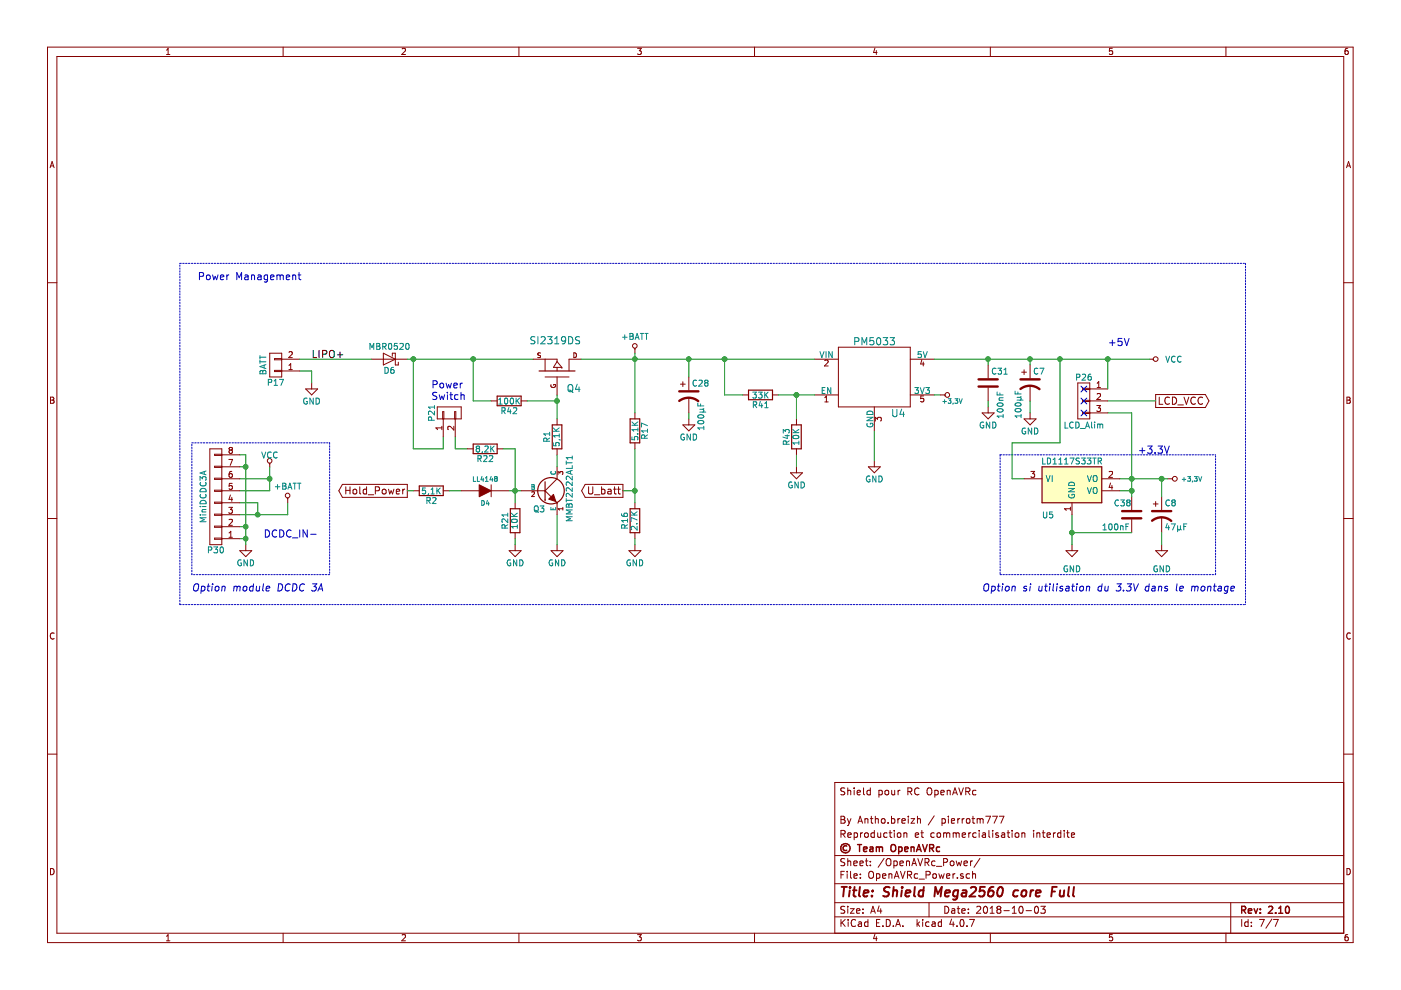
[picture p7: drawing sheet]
EESchema Schematic File Version 2
LIBS:Mega_2560 core mini_full_2.1-rescue
LIBS:power
LIBS:device
LIBS:transistors
LIBS:conn
LIBS:linear
LIBS:regul
LIBS:74xx
LIBS:cmos4000
LIBS:adc-dac
LIBS:memory
LIBS:xilinx
LIBS:microcontrollers
LIBS:dsp
LIBS:microchip
LIBS:analog_switches
LIBS:motorola
LIBS:texas
LIBS:intel
LIBS:audio
LIBS:interface
LIBS:digital-audio
LIBS:philips
LIBS:display
LIBS:cypress
LIBS:siliconi
LIBS:opto
LIBS:atmel
LIBS:contrib
LIBS:valves
LIBS:OPEN_EVO
LIBS:Mega_2560 core mini_full_2.1
LIBS:Mega_2560 core mini_full_2.1-cache
EELAYER 25 0
EELAYER END
$Descr A4 11693 8268
encoding utf-8
Sheet 7 7
Title "Shield Mega2560 core Full"
Date "2018-10-03"
Rev "2.10"
Comp "© Team OpenAVRc"
Comment1 "Reproduction et commercialisation interdite"
Comment2 "By Antho.breizh / pierrotm777"
Comment3 ""
Comment4 "Shield pour RC OpenAVRc"
$EndDescr
$Comp
L C-RESCUE-Mega_2560_core_mini_full_2.0 C31
U 1 1
P 8250 3200
F 0 "C31" H 8275 3300 50  0000 L CNN
F 1 "100nF" V 8350 2900 50  0000 L CNN
F 2 "Capacitors_SMD:C_1206" H 8288 3050 50  0001 C CNN
F 3 "" H 8250 3200 50  0000 C CNN
	1    8250 3200
	1    0    0    -1  
$EndComp
$Comp
L R-RESCUE-Mega_2560_core_mini_full_2.0 R16
U 1 1
P 5300 4350
F 0 "R16" V 5380 4350 50  0000 C CNN
F 1 "2.7K" V 5300 4350 50  0000 C CNN
F 2 "Resistors_SMD:R_1206" V 5230 4350 50  0001 C CNN
F 3 "" H 5300 4350 50  0000 C CNN
	1    5300 4350
	-1   0    0    -1  
$EndComp
$Comp
L GND-RESCUE-Mega_2560_core_mini_full_2.0 #PWR0108
U 1 1
P 8950 4550
F 0 "#PWR0108" H 8950 4300 50  0001 C CNN
F 1 "GND" H 8950 4350 50  0000 C CNN
F 2 "" H 8950 4550 50  0000 C CNN
F 3 "" H 8950 4550 50  0000 C CNN
	1    8950 4550
	1    0    0    -1  
$EndComp
$Comp
L CONN_01X03 P26
U 1 1
P 9050 3350
F 0 "P26" H 9050 3550 50  0000 C CNN
F 1 "LCD_Alim" H 9050 3150 50  0000 C CNN
F 2 "Pin_Headers:Pin_Header_Straight_1x03_Pitch2.54mm" H 9050 3350 50  0001 C CNN
F 3 "" H 9050 3350 50  0000 C CNN
	1    9050 3350
	-1   0    0    -1  
$EndComp
Text Notes 9500 3800 0    60   ~ 0
+3.3V\n
Text Notes 9250 2900 0    60   ~ 0
+5V
$Comp
L VCC #PWR0109
U 1 1
P 9600 3000
F 0 "#PWR0109" H 9600 2850 50  0001 C CNN
F 1 "VCC" V 9600 3200 50  0000 C CNN
F 2 "" H 9600 3000 50  0000 C CNN
F 3 "" H 9600 3000 50  0000 C CNN
	1    9600 3000
	0    1    1    0   
$EndComp
$Comp
L C-RESCUE-Mega_2560_core_mini_full_2.0 C38
U 1 1
P 9450 4300
F 0 "C38" H 9300 4400 50  0000 L CNN
F 1 "100nF" H 9200 4200 50  0000 L CNN
F 2 "Capacitors_SMD:C_1206" H 9488 4150 50  0001 C CNN
F 3 "" H 9450 4300 50  0000 C CNN
	1    9450 4300
	1    0    0    -1  
$EndComp
Text Notes 1650 2350 0    60   ~ 0
Power Management
$Comp
L GND-RESCUE-Mega_2560_core_mini_full_2.0 #PWR0110
U 1 1
P 7300 3850
F 0 "#PWR0110" H 7300 3600 50  0001 C CNN
F 1 "GND" H 7300 3700 50  0000 C CNN
F 2 "" H 7300 3850 50  0000 C CNN
F 3 "" H 7300 3850 50  0000 C CNN
	1    7300 3850
	-1   0    0    -1  
$EndComp
$Comp
L GND-RESCUE-Mega_2560_core_mini_full_2.0 #PWR0111
U 1 1
P 5300 4550
F 0 "#PWR0111" H 5300 4300 50  0001 C CNN
F 1 "GND" H 5300 4400 50  0000 C CNN
F 2 "" H 5300 4550 50  0000 C CNN
F 3 "" H 5300 4550 50  0000 C CNN
	1    5300 4550
	1    0    0    -1  
$EndComp
$Comp
L CONN_01X02 P21
U 1 1
P 3750 3450
F 0 "P21" H 3750 3600 50  0000 C CNN
F 1 "Sw_power" V 3900 3500 50  0001 C CNN
F 2 "Pin_Headers:Pin_Header_Straight_1x02_Pitch2.54mm" H 3750 3450 50  0001 C CNN
F 3 "" H 3750 3450 50  0000 C CNN
	1    3750 3450
	0    -1   -1   0   
$EndComp
NoConn ~ 9050 3350
NoConn ~ 9050 3250
NoConn ~ 9050 3450
$Comp
L LD1117S33TR U5
U 1 1
P 8950 4050
F 0 "U5" H 8750 3800 50  0000 C CNN
F 1 "LD1117S33TR" H 8950 4250 50  0000 C CNN
F 2 "TO_SOT_Packages_SMD:SOT-223" H 8950 4150 50  0001 C CNN
F 3 "" H 8950 4050 50  0000 C CNN
	1    8950 4050
	1    0    0    -1  
$EndComp
Text Notes 8200 4950 0    60   Italic 0
Option si utilisation du 3.3V dans le montage
$Comp
L R-RESCUE-Mega_2560_core_mini_full_2.0 R17
U 1 1
P 5300 3600
F 0 "R17" V 5380 3600 50  0000 C CNN
F 1 "5.1K" V 5300 3600 50  0000 C CNN
F 2 "Resistors_SMD:R_1206" V 5230 3600 50  0001 C CNN
F 3 "" H 5300 3600 50  0000 C CNN
	1    5300 3600
	1    0    0    1   
$EndComp
$Comp
L GND-RESCUE-Mega_2560_core_mini_full_2.0 #PWR0112
U 1 1
P 8250 3400
F 0 "#PWR0112" H 8250 3150 50  0001 C CNN
F 1 "GND" H 8250 3250 50  0000 C CNN
F 2 "" H 8250 3400 50  0000 C CNN
F 3 "" H 8250 3400 50  0000 C CNN
	1    8250 3400
	-1   0    0    -1  
$EndComp
$Comp
L CP1-RESCUE-Mega_2560_core_mini_full_2.0 C28
U 1 1
P 5750 3300
F 0 "C28" H 5775 3400 50  0000 L CNN
F 1 "100µF" V 5850 3000 50  0000 L CNN
F 2 "Capacitors_SMD:CP_Elec_6.3x5.3" H 5750 3300 50  0001 C CNN
F 3 "" H 5750 3300 50  0000 C CNN
	1    5750 3300
	1    0    0    -1  
$EndComp
$Comp
L GND-RESCUE-Mega_2560_core_mini_full_2.0 #PWR0113
U 1 1
P 5750 3500
F 0 "#PWR0113" H 5750 3250 50  0001 C CNN
F 1 "GND" H 5750 3350 50  0000 C CNN
F 2 "" H 5750 3500 50  0000 C CNN
F 3 "" H 5750 3500 50  0000 C CNN
	1    5750 3500
	-1   0    0    -1  
$EndComp
$Comp
L MBR0520 D6
U 1 1
P 3250 3000
F 0 "D6" H 3250 3100 50  0000 C CNN
F 1 "MBR0520" H 3250 2900 50  0000 C CNN
F 2 "Diodes_SMD:D_SOD-123" H 3250 2825 50  0001 C CNN
F 3 "" H 3250 3000 50  0001 C CNN
	1    3250 3000
	-1   0    0    1   
$EndComp
$Comp
L CP1-RESCUE-Mega_2560_core_mini_full_2.0 C7
U 1 1
P 8600 3200
F 0 "C7" H 8625 3300 50  0000 L CNN
F 1 "100µF" V 8500 2900 50  0000 L CNN
F 2 "Capacitors_SMD:CP_Elec_6.3x5.3" H 8600 3200 50  0001 C CNN
F 3 "" H 8600 3200 50  0000 C CNN
	1    8600 3200
	1    0    0    -1  
$EndComp
$Comp
L GND-RESCUE-Mega_2560_core_mini_full_2.0 #PWR0114
U 1 1
P 8600 3450
F 0 "#PWR0114" H 8600 3200 50  0001 C CNN
F 1 "GND" H 8600 3300 50  0000 C CNN
F 2 "" H 8600 3450 50  0000 C CNN
F 3 "" H 8600 3450 50  0000 C CNN
	1    8600 3450
	-1   0    0    -1  
$EndComp
$Comp
L CP1-RESCUE-Mega_2560_core_mini_full_2.0 C8
U 1 1
P 9700 4300
F 0 "C8" H 9725 4400 50  0000 L CNN
F 1 "47µF" H 9725 4200 50  0000 L CNN
F 2 "Capacitors_SMD:CP_Elec_6.3x5.3" H 9700 4300 50  0001 C CNN
F 3 "" H 9700 4300 50  0000 C CNN
	1    9700 4300
	1    0    0    -1  
$EndComp
$Comp
L GND-RESCUE-Mega_2560_core_mini_full_2.0 #PWR0115
U 1 1
P 9700 4550
F 0 "#PWR0115" H 9700 4300 50  0001 C CNN
F 1 "GND" H 9700 4350 50  0000 C CNN
F 2 "" H 9700 4550 50  0000 C CNN
F 3 "" H 9700 4550 50  0000 C CNN
	1    9700 4550
	1    0    0    -1  
$EndComp
Text Notes 3600 3350 0    60   ~ 0
Power\nSwitch
$Comp
L CONN_01X08 P30
U 1 1
P 1800 4150
F 0 "P30" H 1800 4600 50  0000 C CNN
F 1 "MiniDCDC3A" V 1900 4150 50  0000 C CNN
F 2 "v2.1:MiniDCDC3A" H 1800 4150 50  0001 C CNN
F 3 "" H 1800 4150 50  0000 C CNN
	1    1800 4150
	-1   0    0    1   
$EndComp
$Comp
L GND-RESCUE-Mega_2560_core_mini_full_2.0 #PWR0116
U 1 1
P 2050 4550
F 0 "#PWR0116" H 2050 4300 50  0001 C CNN
F 1 "GND" H 2050 4400 50  0000 C CNN
F 2 "" H 2050 4550 50  0000 C CNN
F 3 "" H 2050 4550 50  0000 C CNN
	1    2050 4550
	1    0    0    -1  
$EndComp
$Comp
L VCC #PWR0117
U 1 1
P 2250 3900
F 0 "#PWR0117" H 2250 3750 50  0001 C CNN
F 1 "VCC" H 2250 4000 50  0000 C CNN
F 2 "" H 2250 3900 50  0000 C CNN
F 3 "" H 2250 3900 50  0000 C CNN
	1    2250 3900
	1    0    0    -1  
$EndComp
Text Label 2600 3000 0    60   ~ 0
LIPO+
Text Notes 2200 4500 0    60   ~ 0
DCDC_IN-
$Comp
L CONN_01X02 P17
U 1 1
P 2300 3050
F 0 "P17" H 2300 3200 50  0000 C CNN
F 1 "BATT" V 2400 3050 50  0000 C CNN
F 2 "Pin_Headers:Pin_Header_Straight_1x02_Pitch2.54mm" H 2300 3050 50  0001 C CNN
F 3 "" H 2300 3050 50  0000 C CNN
	1    2300 3050
	-1   0    0    1   
$EndComp
$Comp
L GND-RESCUE-Mega_2560_core_mini_full_2.0 #PWR0118
U 1 1
P 2600 3200
F 0 "#PWR0118" H 2600 2950 50  0001 C CNN
F 1 "GND" H 2600 3050 50  0000 C CNN
F 2 "" H 2600 3200 50  0000 C CNN
F 3 "" H 2600 3200 50  0000 C CNN
	1    2600 3200
	1    0    0    -1  
$EndComp
Text Notes 1600 4950 0    60   Italic 0
Option module DCDC 3A
$Comp
L +BATT #PWR0119
U 1 1
P 5300 2950
F 0 "#PWR0119" H 5300 2800 50  0001 C CNN
F 1 "+BATT" H 5300 3090 50  0000 C CNN
F 2 "" H 5300 2950 50  0000 C CNN
F 3 "" H 5300 2950 50  0000 C CNN
	1    5300 2950
	1    0    0    -1  
$EndComp
Text GLabel 5200 4100 0    60   Output ~ 0
U_batt
Text GLabel 9650 3350 2    60   Output ~ 0
LCD_VCC
$Comp
L +3,3V #PWR0120
U 1 1
P 9750 4000
F 0 "#PWR0120" H 9750 3960 30  0001 C CNN
F 1 "+3,3V" V 9750 4200 39  0000 C CNN
F 2 "" H 9750 4000 60  0001 C CNN
F 3 "" H 9750 4000 60  0001 C CNN
	1    9750 4000
	0    1    1    0   
$EndComp
$Comp
L PM5033 U4
U 1 1
P 7300 3150
F 0 "U4" H 7500 2850 60  0000 C CNN
F 1 "PM5033" H 7300 3450 60  0000 C CNN
F 2 "v2.1:Pm5033_sil5" H 7300 3150 60  0001 C CNN
F 3 "" H 7300 3150 60  0000 C CNN
	1    7300 3150
	1    0    0    -1  
$EndComp
$Comp
L +3,3V #PWR0121
U 1 1
P 7850 3300
F 0 "#PWR0121" H 7850 3260 30  0001 C CNN
F 1 "+3,3V" V 7900 3400 39  0000 C CNN
F 2 "" H 7850 3300 60  0001 C CNN
F 3 "" H 7850 3300 60  0001 C CNN
	1    7850 3300
	0    1    1    0   
$EndComp
$Comp
L R-RESCUE-Mega_2560_core_mini_full_2.0 R43
U 1 1
P 6650 3650
F 0 "R43" V 6730 3650 50  0000 C CNN
F 1 "10K" V 6650 3650 50  0000 C CNN
F 2 "Resistors_SMD:R_1206" V 6580 3650 50  0001 C CNN
F 3 "" H 6650 3650 50  0000 C CNN
	1    6650 3650
	-1   0    0    -1  
$EndComp
$Comp
L R-RESCUE-Mega_2560_core_mini_full_2.0 R41
U 1 1
P 6350 3300
F 0 "R41" V 6430 3300 50  0000 C CNN
F 1 "33K" V 6350 3300 50  0000 C CNN
F 2 "Resistors_SMD:R_1206" V 6280 3300 50  0001 C CNN
F 3 "" H 6350 3300 50  0000 C CNN
	1    6350 3300
	0    -1   1    0   
$EndComp
$Comp
L GND-RESCUE-Mega_2560_core_mini_full_2.0 #PWR0122
U 1 1
P 6650 3900
F 0 "#PWR0122" H 6650 3650 50  0001 C CNN
F 1 "GND" H 6650 3750 50  0000 C CNN
F 2 "" H 6650 3900 50  0000 C CNN
F 3 "" H 6650 3900 50  0000 C CNN
	1    6650 3900
	1    0    0    -1  
$EndComp
$Comp
L +BATT #PWR0123
U 1 1
P 2400 4200
F 0 "#PWR0123" H 2400 4050 50  0001 C CNN
F 1 "+BATT" H 2400 4340 50  0000 C CNN
F 2 "" H 2400 4200 50  0000 C CNN
F 3 "" H 2400 4200 50  0000 C CNN
	1    2400 4200
	1    0    0    -1  
$EndComp
$Comp
L MOS_P Q4
U 1 1
P 4650 3100
F 0 "Q4" V 4500 3300 60  0000 R CNN
F 1 "SI2319DS" V 4900 3300 60  0000 R CNN
F 2 "v2.1:SOT-23_MOS_P" H 4650 3100 60  0001 C CNN
F 3 "" H 4650 3100 60  0000 C CNN
	1    4650 3100
	0    1    -1   0   
$EndComp
$Comp
L NPN Q3
U 1 1
P 4550 4100
F 0 "Q3" H 4550 3950 50  0000 R CNN
F 1 "MMBT2222ALT1" V 4750 4400 50  0000 R CNN
F 2 "v2.1:SOT-23_MMBT2222" H 4550 4100 60  0001 C CNN
F 3 "" H 4550 4100 60  0000 C CNN
	1    4550 4100
	1    0    0    -1  
$EndComp
$Comp
L R-RESCUE-Mega_2560_core_mini_full_2.0 R42
U 1 1
P 4250 3350
F 0 "R42" V 4330 3350 50  0000 C CNN
F 1 "100K" V 4250 3350 50  0000 C CNN
F 2 "Resistors_SMD:R_1206" V 4180 3350 50  0001 C CNN
F 3 "" H 4250 3350 50  0000 C CNN
	1    4250 3350
	0    -1   1    0   
$EndComp
$Comp
L R-RESCUE-Mega_2560_core_mini_full_2.0 R1
U 1 1
P 4650 3650
F 0 "R1" V 4730 3650 50  0000 C CNN
F 1 "5,1K" V 4650 3650 50  0000 C CNN
F 2 "Resistors_SMD:R_1206" V 4580 3650 50  0001 C CNN
F 3 "" H 4650 3650 50  0000 C CNN
	1    4650 3650
	-1   0    0    -1  
$EndComp
$Comp
L GND-RESCUE-Mega_2560_core_mini_full_2.0 #PWR0124
U 1 1
P 4650 4550
F 0 "#PWR0124" H 4650 4300 50  0001 C CNN
F 1 "GND" H 4650 4400 50  0000 C CNN
F 2 "" H 4650 4550 50  0000 C CNN
F 3 "" H 4650 4550 50  0000 C CNN
	1    4650 4550
	1    0    0    -1  
$EndComp
Text GLabel 3400 4100 0    60   Output ~ 0
Hold_Power
$Comp
L R-RESCUE-Mega_2560_core_mini_full_2.0 R2
U 1 1
P 3600 4100
F 0 "R2" V 3680 4100 50  0000 C CNN
F 1 "5,1K" V 3600 4100 50  0000 C CNN
F 2 "Resistors_SMD:R_1206" V 3530 4100 50  0001 C CNN
F 3 "" H 3600 4100 50  0000 C CNN
	1    3600 4100
	0    -1   1    0   
$EndComp
Connection ~ 8950 4450
Wire Wire Line
	8950 4450 9450 4450
Wire Notes Line
	8350 3800 10150 3800
Wire Wire Line
	7800 3000 9600 3000
Wire Notes Line
	8350 4800 10150 4800
Wire Notes Line
	8350 3800 8350 4800
Connection ~ 9250 3000
Wire Wire Line
	9250 3250 9250 3000
Wire Wire Line
	9250 3350 9650 3350
Wire Wire Line
	8950 4300 8950 4550
Wire Wire Line
	7300 3600 7300 3850
Wire Wire Line
	5750 3500 5750 3450
Wire Wire Line
	8250 3350 8250 3400
Wire Wire Line
	8250 3050 8250 3000
Connection ~ 8250 3000
Wire Wire Line
	8600 3450 8600 3350
Wire Wire Line
	9700 4550 9700 4450
Wire Wire Line
	2000 4200 2150 4200
Wire Wire Line
	2050 4400 2000 4400
Wire Wire Line
	2050 3800 2050 4550
Wire Wire Line
	2000 3900 2050 3900
Connection ~ 2050 3900
Wire Wire Line
	2050 4500 2000 4500
Connection ~ 2050 4400
Connection ~ 2050 4500
Wire Wire Line
	2250 4100 2000 4100
Wire Wire Line
	2250 3900 2250 4100
Wire Wire Line
	2250 4000 2000 4000
Connection ~ 2250 4000
Wire Wire Line
	2500 3100 2600 3100
Wire Wire Line
	2600 3100 2600 3200
Wire Wire Line
	2150 4200 2150 4300
Connection ~ 2150 4300
Wire Wire Line
	2000 3800 2050 3800
Wire Notes Line
	1600 3700 2750 3700
Wire Notes Line
	2750 3700 2750 4800
Wire Notes Line
	2750 4800 1600 4800
Wire Notes Line
	1600 4800 1600 3700
Wire Notes Line
	1500 5050 1500 2200
Wire Notes Line
	1500 5050 10400 5050
Wire Notes Line
	1500 2200 10400 2200
Wire Wire Line
	5300 3750 5300 4200
Connection ~ 5300 4100
Wire Wire Line
	5300 4550 5300 4500
Wire Wire Line
	5300 2950 5300 3450
Connection ~ 5300 3000
Wire Notes Line
	10150 4800 10150 3800
Wire Wire Line
	9350 4000 9750 4000
Connection ~ 9450 4000
Wire Wire Line
	9450 4100 9350 4100
Connection ~ 9450 4100
Wire Wire Line
	9700 4150 9700 4000
Connection ~ 9700 4000
Connection ~ 8850 3000
Wire Wire Line
	8600 3050 8600 3000
Connection ~ 8600 3000
Wire Wire Line
	7850 3300 7800 3300
Wire Wire Line
	8450 4000 8550 4000
Wire Notes Line
	10400 2200 10400 5050
Wire Wire Line
	9450 3450 9450 4150
Wire Wire Line
	9450 3450 9250 3450
Wire Wire Line
	6650 3800 6650 3900
Wire Wire Line
	8850 3000 8850 3700
Wire Wire Line
	8850 3700 8450 3700
Wire Wire Line
	8450 3700 8450 4000
Wire Wire Line
	5300 4100 5200 4100
Wire Wire Line
	2000 4300 2400 4300
Wire Wire Line
	2400 4300 2400 4200
Wire Wire Line
	4650 3300 4650 3500
Wire Wire Line
	4400 3350 4650 3350
Connection ~ 4650 3350
Wire Wire Line
	3950 3350 4100 3350
Wire Wire Line
	4650 4300 4650 4550
Wire Wire Line
	3450 4100 3400 4100
Wire Wire Line
	6500 3300 6800 3300
Connection ~ 6650 3300
Wire Wire Line
	4850 3000 6800 3000
Wire Wire Line
	6200 3300 6050 3300
Wire Wire Line
	6050 3300 6050 3000
Connection ~ 6050 3000
Wire Wire Line
	5750 3150 5750 3000
Connection ~ 5750 3000
Wire Wire Line
	6650 3500 6650 3300
Wire Wire Line
	3100 3000 2500 3000
Wire Wire Line
	3400 3000 4450 3000
Wire Wire Line
	3950 3350 3950 3000
Connection ~ 3950 3000
$Comp
L R-RESCUE-Mega_2560_core_mini_full_2.0 R22
U 1 1
P 4050 3750
F 0 "R22" V 4130 3750 50  0000 C CNN
F 1 "8,2K" V 4050 3750 50  0000 C CNN
F 2 "Resistors_SMD:R_1206" V 3980 3750 50  0001 C CNN
F 3 "" H 4050 3750 50  0000 C CNN
	1    4050 3750
	0    -1   1    0   
$EndComp
Wire Wire Line
	3900 3750 3800 3750
Wire Wire Line
	3800 3750 3800 3650
Wire Wire Line
	3700 3650 3700 3750
Wire Wire Line
	3700 3750 3450 3750
Wire Wire Line
	3450 3750 3450 3000
Connection ~ 3450 3000
$Comp
L DIODE D4
U 1 1
P 4050 4100
F 0 "D4" H 4050 4000 40  0000 C CNN
F 1 "LL4148" H 4050 4200 40  0000 C CNN
F 2 "Diodes_SMD:D_SOD-123" H 4050 4100 60  0001 C CNN
F 3 "" H 4050 4100 60  0000 C CNN
	1    4050 4100
	1    0    0    -1  
$EndComp
Wire Wire Line
	4250 4100 4350 4100
Wire Wire Line
	3850 4100 3750 4100
Wire Wire Line
	4200 3750 4300 3750
Wire Wire Line
	4300 3750 4300 4200
Connection ~ 4300 4100
Wire Wire Line
	4650 3900 4650 3800
$Comp
L R-RESCUE-Mega_2560_core_mini_full_2.0 R21
U 1 1
P 4300 4350
F 0 "R21" V 4380 4350 50  0000 C CNN
F 1 "10K" V 4300 4350 50  0000 C CNN
F 2 "Resistors_SMD:R_1206" V 4230 4350 50  0001 C CNN
F 3 "" H 4300 4350 50  0000 C CNN
	1    4300 4350
	-1   0    0    -1  
$EndComp
$Comp
L GND-RESCUE-Mega_2560_core_mini_full_2.0 #PWR0125
U 1 1
P 4300 4550
F 0 "#PWR0125" H 4300 4300 50  0001 C CNN
F 1 "GND" H 4300 4400 50  0000 C CNN
F 2 "" H 4300 4550 50  0000 C CNN
F 3 "" H 4300 4550 50  0000 C CNN
	1    4300 4550
	1    0    0    -1  
$EndComp
Wire Wire Line
	4300 4550 4300 4500
$EndSCHEMATC
